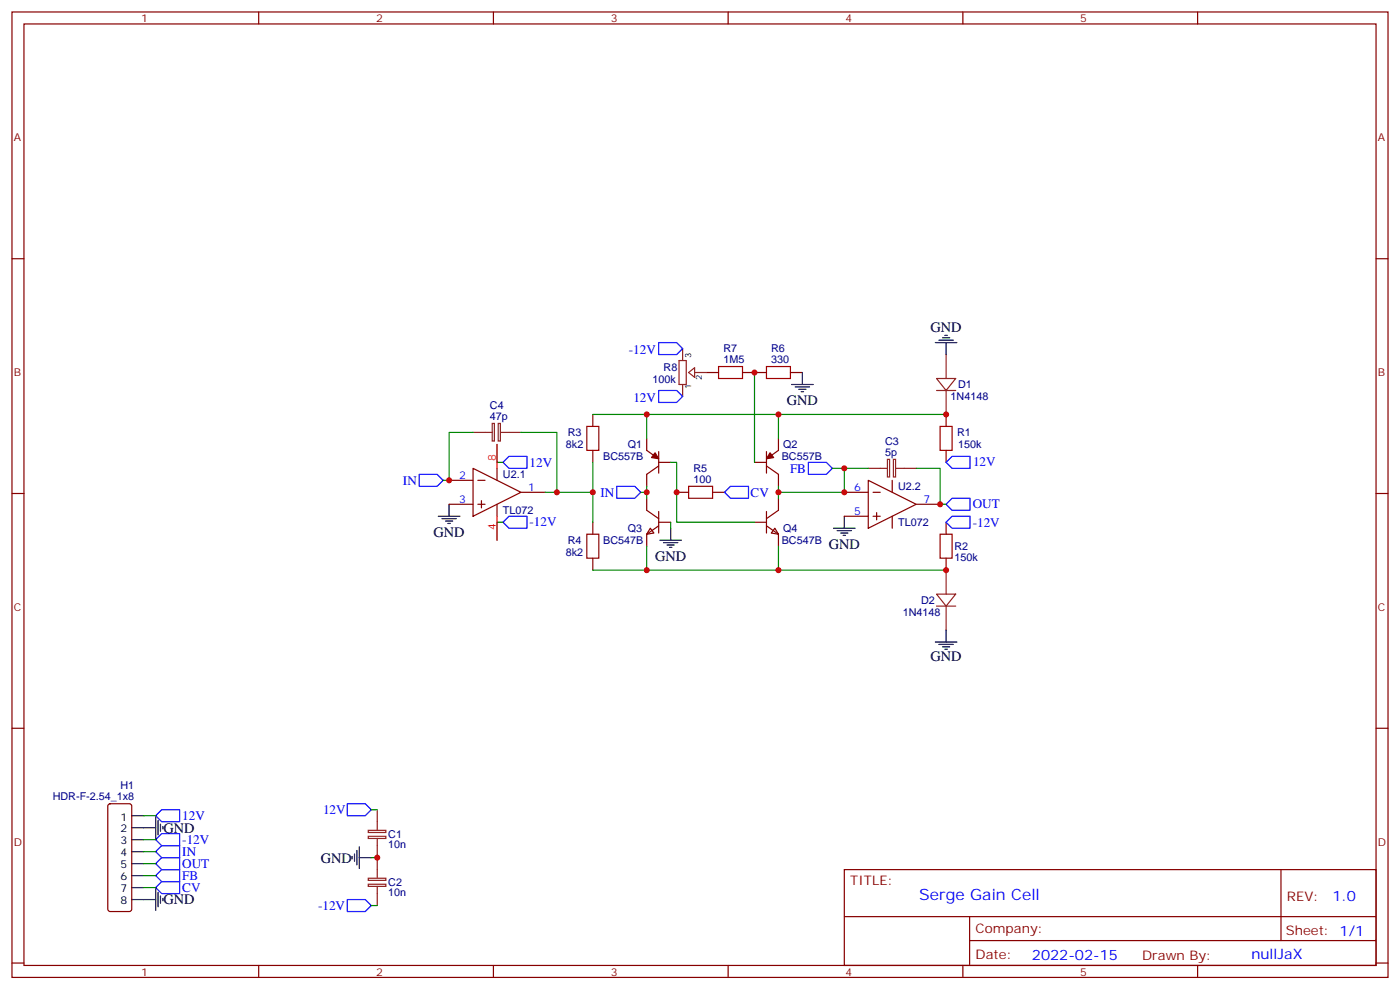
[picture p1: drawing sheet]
<svg xmlns="http://www.w3.org/2000/svg" width="412mm" height="292mm" viewBox="0 0 412 292" stroke-linecap="round" stroke-linejoin="round" font-family="sans-serif">
<g fill="none" stroke="#870000" stroke-width=".35">
<path d="M3.5 3.5h405.4v284.4h-405.4zM7.1 7.1h398.2v277.2h-398.2zM76.2 3.5v3.6M145.3 3.5v3.6M214.5 3.5v3.6M283.6 3.5v3.6M352.8 3.5v3.6M3.5 76.2h3.6M405.3 76.2h3.6M208.1 109.7h3.6M218.7 109.7h7.1M232.8 109.7h3.6"/>
<path d="M139.3 137.9l14.2 7.1-14.2 7zM146.4 137.9v3.6M174.6 122.1v3.5M174.6 132.6v3.6M190.5 129.1v3.5l2.5 1.8M194 137.2l-3.5 2.5v3.5M194 136.2h3.6M194 133v6.3M222.2 136.2h3.6M225.8 137.2l3.5 2.5v3.5M225.8 133v6.3M229.3 129.1v3.5l-2.5 1.8"/>
<path d="M278.7 122.1v3.5M278.7 132.6v3.6M3.5 145.3h3.6M132.3 141.5h7M132.3 148.5h7M140.8 141.5h2.1M140.8 148.5h2.1M141.8 147.5v2.1M146.4 148.5v3.5M153.5 145h7M174.6 153.8v3.5M190.5 146.8v3.5l3.5 2.5"/>
<path d="M191.6 155.6l1 1.4-2.1 .3zM194 154.9l-3.5 2.4v3.6M194 150.6v6.4M194 153.8h3.6M199.3 145h3.5M209.9 145h3.5M222.2 153.8h3.6M225.8 154.9l3.5 2.4v3.6M225.8 150.6v6.4M228.2 155.6l1.1 1.7-2.1-.3zM229.3 146.8v3.5l-3.5 2.5M248.7 145h7.1"/>
<path d="M248.7 152h7.1M255.8 141.5l14.1 7-14.1 7.1zM257.2 145h2.1M257.2 152h2.1M258.2 151v2.1M262.8 141.5v3.5M262.8 152v3.6M269.9 148.5h7M278.7 153.8v3.5M405.3 145.3h3.6M174.6 164.4v3.5M278.7 164.4v3.5"/>
<path d="M3.5 214.5h3.6M405.3 214.5h3.6M32 236.9l.5-.2h5.6l.5 .2 .2 .5v30.4l-.2 .5-.5 .2h-5.6l-.5-.3-.3-.4v-30.4zM248.7 256.1h156.6v28.2h-156.6zM377.3 256.1v20.9M248.7 270h156.5M285.6 277h119.6M285.6 270v14.1M3.5 283.6h3.6M76.2 284.3v3.6M145.3 284.3v3.6M214.5 284.3v3.6"/>
<path d="M283.6 284.3v3.6M352.8 284.3v3.6M405.3 283.6h3.6"/>
</g>
<g fill="none" stroke="#000" stroke-width=".35">
<path d="M277.6 99.5h2.2M278.3 98.8h.7M233.2 113.2h6.3M234.2 113.9h4.3M235.3 114.7h2.1M236 115.4h.7M236.4 109.7v3.5M275.5 100.9h6.4M276.6 100.2h4.2M278.7 100.9v3.5M129.1 152h6.4M130.2 152.8h4.2"/>
<path d="M131.2 153.5h2.1M131.9 154.2h.7M132.3 148.5v3.5M194.4 159.1h6.3M195.4 159.8h4.3M197.6 155.6v3.5M245.5 155.6h6.4M246.6 156.3h4.2M247.6 157h2.2M248.4 157.7h.7M248.7 152v3.6M196.5 160.5h2.1"/>
<path d="M197.2 161.2h.7M275.5 189.1h6.4M276.6 189.8h4.2M277.6 190.5h2.2M278.3 191.2h.7M278.7 185.6v3.5M38.8 240.2h3.5M38.8 243.8h7.1M38.8 247.3h3.5M38.8 250.8h3.5M38.8 254.4h3.5M38.8 257.9h3.5"/>
<path d="M45.9 240.6v6.3M46.6 241.7v4.2M47.3 242.7v2.1M48 243.4v.7M103.7 252.2v.7M104.4 251.5v2.1M105.1 250.5v4.2M105.8 252.6h3.6M105.8 249.4v6.4M38.8 261.4h3.5M38.8 264.9h7.1M45.9 261.8v6.3"/>
<path d="M46.6 262.8v4.3M47.3 263.9v2.1M48 264.6v.7"/>
</g>
<g fill="none" stroke="#00f" stroke-width=".35">
<path d="M194 115h5.3l1.8 1.8-1.8 1.7h-5.3zM194 100.9h5.3l1.8 1.8-1.8 1.7h-5.3zM123.5 139.7h5.3l1.7 1.8-1.7 1.7h-5.3zM148.2 136.2l1.7-1.8h5.3v3.5h-5.3zM238.1 136.2h5.3l1.8 1.7-1.8 1.8h-5.3zM278.7 136.2l1.8-1.8h5.3v3.5h-5.3zM148.2 153.8l1.7-1.8h5.3v3.6h-5.3zM181.7 143.2h5.3l1.7 1.8-1.7 1.8h-5.3zM213.4 145l1.8-1.8h5.3v3.6h-5.3zM278.7 153.8l1.8-1.8h5.3v3.6h-5.3zM278.7 148.5l1.8-1.7h5.3v3.5h-5.3zM102.3 236.7h5.3l1.8 1.8-1.8 1.7h-5.3z"/>
<path d="M45.9 240.2l1.7-1.7h5.3v3.5h-5.3zM45.9 250.8l1.7-1.7h5.3v3.5h-5.3zM45.9 247.3l1.7-1.8h5.3v3.6h-5.3zM45.9 257.9l1.7-1.8h5.3v3.5h-5.3zM45.9 254.4l1.7-1.8h5.3v3.5h-5.3zM45.9 261.4l1.7-1.8h5.3v3.6h-5.3zM102.3 264.9h5.3l1.8 1.8-1.8 1.8h-5.3z"/>
</g>
<g fill="none" stroke="#8c2424" stroke-width=".35">
<path d="M200 106.2h2.1v7h-2.1zM201.1 102.7v3.5M201.1 113.2v3.6M202.8 109.7l1.8-1.4v2.8zM204.6 109.7h3.5M275.9 111.5h5.6l-2.8 3.5zM275.9 115h5.6M278.7 104.4v7.1M278.7 115v7.1M139.3 127.4h5.7M145 124.7h.6v5.2h-.6zM146.8 124.7h.6v5.2h-.6z"/>
<path d="M147.5 127.4h6M255.8 137.9h5.6M261.4 135.3h.6v5.2h-.6zM263.2 135.3h.6v5.2h-.6zM263.9 137.9h6M275.9 175h5.6l-2.8 3.5zM275.9 178.5h5.6M278.7 167.9v7.1M278.7 178.5v7.1M111.1 238.5v6M108.5 244.5h5.2v.7h-5.2zM108.5 246.3h5.2v.6h-5.2z"/>
<path d="M108.5 258.7h5.2v.6h-5.2zM111.1 246.9v11.7M108.5 260.4h5.2v.7h-5.2zM111.1 261.1v5.6"/>
</g>
<path d="M211.7 108h7v3.5h-7zM225.8 108h7v3.5h-7zM172.9 125.6h3.5v7h-3.5zM276.9 125.6h3.6v7h-3.6zM172.9 157.3h3.5v7.1h-3.5zM202.8 143.2h7.1v3.6h-7.1zM276.9 157.3h3.6v7.1h-3.6z" fill="none" stroke="#a10000" stroke-width=".35"/>
<g fill="#870000" stroke="#870000" stroke-width=".35">
<path d="M193 133.3l1 1.8-2.1-.3z"/>
<path d="M226.8 133.3l1.1 1.5-2.1 .3z"/>
</g>
<g fill="none" stroke="#008700" stroke-width=".35">
<path d="M222.2 109.7v26.5M139.3 127.4h-7v14.1h-1.8M146.4 130.9v5.3h1.8M153.5 127.4h10.5v17.6h-3.5M174.6 122.1h15.9M174.6 136.2v17.6M190.5 129.1v-7h38.8v7M197.6 136.2h1.7v17.6h22.9M229.3 122.1h49.4M245.2 137.9h3.5M255.8 137.9h-7.1v7.1h-19.4M269.9 137.9h7v10.6h1.8"/>
<path d="M148.2 153.8h-1.8v5.3M164 145h10.6M188.7 145h1.8M190.5 143.2v3.6M197.6 153.8v1.8M229.3 143.2v3.6M174.6 167.9h15.9M190.5 160.9v7h38.8v-7M229.3 167.9h49.4M109.4 238.5h1.7M42.3 240.2h3.6M42.3 247.3h3.6"/>
<path d="M42.3 250.8h3.6M42.3 254.4h3.6M42.3 257.9h3.6M109.4 252.6h1.7M42.3 261.4h3.6M109.4 266.7h1.7"/>
</g>
<path d="M146.4 130.9v7M146.4 152v7.1" fill="none" stroke="#f00" stroke-width=".35"/>
<g fill="#c00">
<circle cx="111.1" cy="252.6" r=".88"/>
<circle cx="229.3" cy="145" r=".88"/>
<circle cx="248.7" cy="145" r=".88"/>
<circle cx="276.9" cy="148.5" r=".88"/>
<circle cx="248.7" cy="137.9" r=".88"/>
<circle cx="190.5" cy="167.9" r=".88"/>
<circle cx="190.5" cy="122.1" r=".88"/>
<circle cx="190.5" cy="145" r=".88"/>
<circle cx="132.3" cy="141.5" r=".88"/>
<circle cx="174.6" cy="145" r=".88"/>
<circle cx="164" cy="145" r=".88"/>
<circle cx="278.7" cy="167.9" r=".88"/>
<circle cx="229.3" cy="167.9" r=".88"/>
<circle cx="278.7" cy="122.1" r=".88"/>
<circle cx="229.3" cy="122.1" r=".88"/>
<circle cx="199.3" cy="145" r=".88"/>
<circle cx="222.3" cy="109.7" r=".88"/>
</g>
<text font-size="4.6" fill="#00f" x="270.8" y="265.1">Serge Gain Cell</text>
<g font-size="4.2">
<text x="274.1" y="97.7">GND</text>
<text x="231.7" y="119.3">GND</text>
<text x="127.7" y="158">GND</text>
<text x="244.1" y="161.6">GND</text>
<text x="193" y="165.1">GND</text>
<text x="274.1" y="194.7">GND</text>
<text x="48.2" y="245.2">GND</text>
<text x="94.5" y="254">GND</text>
<text x="48.2" y="266.4">GND</text>
</g>
<g font-size="4.2" fill="#00f">
<text x="392.5" y="265.4">1.0</text>
<text x="304" y="282.7">2022-02-15</text>
<text x="368.7" y="282.6">nullJaX</text>
</g>
<g font-size="3.9" fill="#00f">
<text x="185.3" y="104.3">-12V</text>
<text x="186.6" y="118.4">12V</text>
<text x="156" y="137.4">12V</text>
<text x="286.6" y="137.3">12V</text>
<text x="118.7" y="142.8">IN</text>
<text x="232.7" y="139.2">FB</text>
<text x="176.9" y="146.3">IN</text>
<text x="221.1" y="146.4">CV</text>
<text x="286.5" y="149.8">OUT</text>
<text x="156" y="155">-12V</text>
<text x="286.5" y="155.1">-12V</text>
<text x="95.1" y="239.7">12V</text>
<text x="53.7" y="241.5">12V</text>
<text x="53.7" y="248.5">-12V</text>
<text x="53.7" y="252.1">IN</text>
<text x="53.7" y="255.6">OUT</text>
<text x="53.7" y="262.6">CV</text>
<text x="53.7" y="259.1">FB</text>
<text x="93.7" y="268.1">-12V</text>
</g>
<g font-size="3.9" fill="#800">
<text x="250.5" y="260.7">TITLE:</text>
<text x="379.1" y="265.4">REV:</text>
<text x="287.4" y="274.9">Company:</text>
<text x="378.7" y="275.5">Sheet: 1/1</text>
<text x="287.4" y="282.6">Date:</text>
<text x="336.4" y="282.7">Drawn By:</text>
</g>
<g font-size="3.2" fill="#800">
<text x="41.6" y="6.5">1</text>
<text x="110.8" y="6.5">2</text>
<text x="179.9" y="6.5">3</text>
<text x="249.1" y="6.5">4</text>
<text x="318.2" y="6.5">5</text>
<text x="4.1" y="41.6">A</text>
<text x="405.9" y="41.6">A</text>
<text x="4.1" y="110.8">B</text>
<text x="405.9" y="110.8">B</text>
<text x="4.1" y="179.9">C</text>
<text x="405.9" y="179.9">C</text>
<text x="4.1" y="249.1">D</text>
<text x="405.9" y="249.1">D</text>
<text x="41.6" y="287.3">1</text>
<text x="110.8" y="287.3">2</text>
<text x="179.9" y="287.3">3</text>
<text x="249.1" y="287.3">4</text>
<text x="318.2" y="287.3">5</text>
</g>
<g font-size="3.2" fill="#000080">
<text x="213.1" y="106.9">1M5</text>
<text x="213.1" y="103.7">R7</text>
<text x="227.2" y="106.9">330</text>
<text x="227.2" y="103.7">R6</text>
<text x="192.2" y="112.7">100k</text>
<text x="195.5" y="109.1">R8</text>
<text x="280" y="117.9">1N4148</text>
<text x="282.2" y="114.4">D1</text>
<text x="144.3" y="123.6">47p</text>
<text x="144.3" y="120.5">C4</text>
<text x="167.3" y="128.5">R3</text>
<text x="184.9" y="132">Q1</text>
<text x="230.7" y="132">Q2</text>
<text x="260.7" y="131.1">C3</text>
<text x="281.9" y="128.5">R1</text>
<text x="166.7" y="132">8k2</text>
<text x="177.7" y="135.5">BC557B</text>
<text x="230.3" y="135.5">BC557B</text>
<text x="260.7" y="134.2">5p</text>
<text x="282.2" y="132">150k</text>
<text x="148.2" y="140.8">U2.1</text>
<text x="204.3" y="142.2">100</text>
<text x="204.3" y="139.1">R5</text>
<text x="264.6" y="144.4">U2.2</text>
<text x="148.1" y="151.4">TL072</text>
<text x="264.6" y="155">TL072</text>
<text x="167.2" y="160.2">R4</text>
<text x="177.7" y="160.2">BC547B</text>
<text x="184.9" y="156.7">Q3</text>
<text x="230.3" y="160.2">BC547B</text>
<text x="230.7" y="156.7">Q4</text>
<text x="166.7" y="163.7">8k2</text>
<text x="281.2" y="165.2">150k</text>
<text x="281.2" y="162">R2</text>
<text x="271.3" y="177.9">D2</text>
<text x="265.9" y="181.4">1N4148</text>
<text x="35.5" y="232.5">H1</text>
<text x="15.5" y="235.7">HDR-F-2.54_1x8</text>
<text x="114.4" y="249.9">10n</text>
<text x="114.4" y="246.7">C1</text>
<text x="114.4" y="263.9">10n</text>
<text x="114.4" y="260.8">C2</text>
</g>
<g font-size="3.2" fill="#f00">
<text x="146" y="135.8" transform="rotate(-90 146 135.8)">8</text>
<text x="146" y="156.2" transform="rotate(-90 146 156.2)">4</text>
</g>
<g font-size="3.2" fill="#00f">
<text x="135.2" y="141.1">2</text>
<text x="135.2" y="148.2">3</text>
<text x="155.6" y="144.6">1</text>
<text x="251.6" y="144.6">6</text>
<text x="272" y="148.2">7</text>
<text x="251.6" y="151.7">5</text>
</g>
<g font-size="3.2">
<text x="35.5" y="241.7">1</text>
<text x="35.5" y="245.2">2</text>
<text x="35.5" y="248.7">3</text>
<text x="35.5" y="252.2">4</text>
<text x="35.5" y="255.8">5</text>
<text x="35.5" y="259.3">6</text>
<text x="35.5" y="262.8">7</text>
<text x="35.5" y="266.3">8</text>
</g>
<g font-size="2.5">
<text x="203.6" y="105.5" transform="rotate(-90 203.6 105.5)">3</text>
<text x="206.7" y="111.8" transform="rotate(-90 206.7 111.8)">2</text>
<text x="203.6" y="114.7" transform="rotate(-90 203.6 114.7)">1</text>
</g>
</svg>
